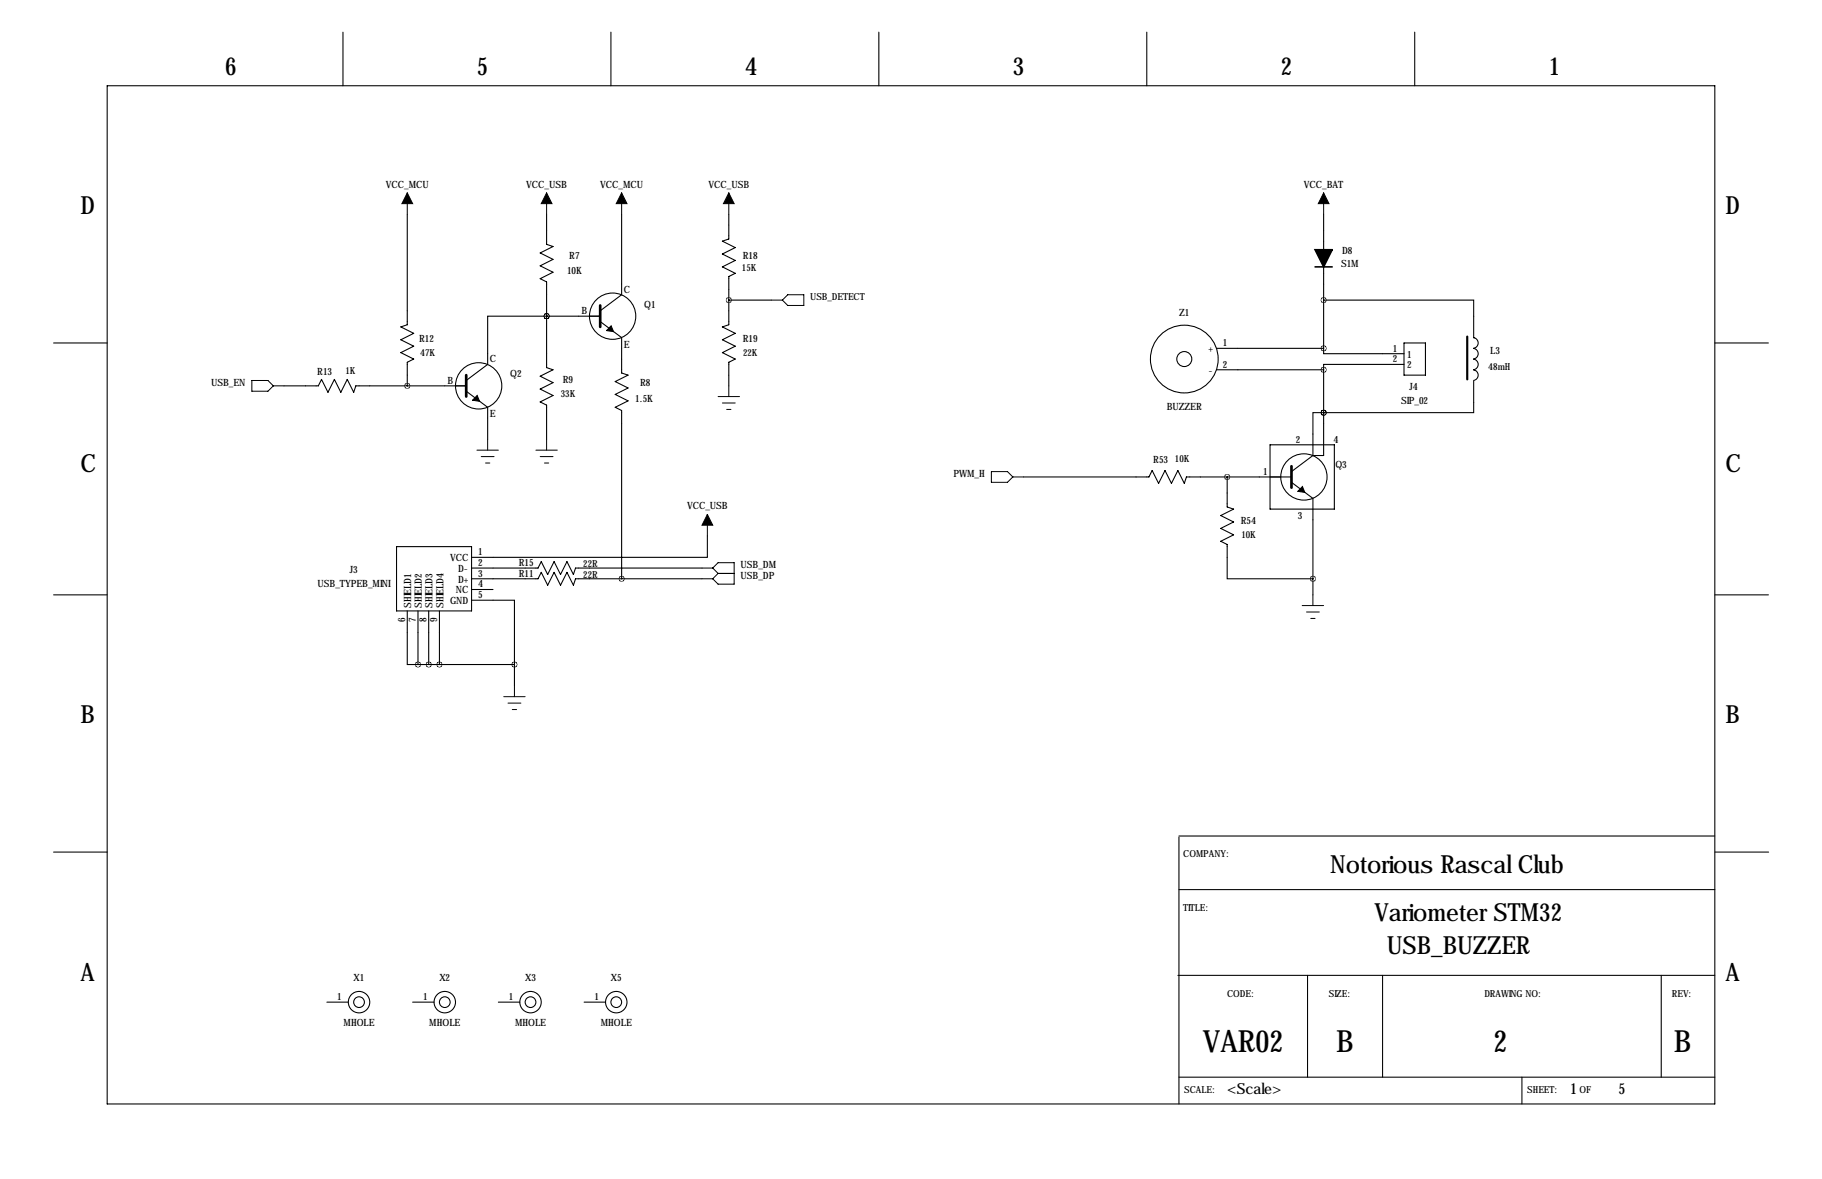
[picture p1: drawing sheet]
<svg xmlns="http://www.w3.org/2000/svg" width="432mm" height="279mm" viewBox="0 0 432 279" stroke-linecap="round" stroke-linejoin="round" font-family="sans-serif">
<g fill="none" stroke="#000" stroke-width=".25">
<path d="M81.3 7.6v12.7M144.8 7.6v12.7M208.3 7.6v12.7M271.8 7.6v12.7M335.3 7.6v12.7M25.4 20.3h381v241.3h-381zM96.5 50.8v26.2l-1.5 .5 3 1.5-3 1.5 3 1.5-3 1.6 3 1.5-1.5 .8v5.5M129.5 50.8v7.1l1.6 .5-3.1 1.5 3.1 1.6-3.1 1.5 3.1 1.5-3.1 1.5 1.5 .8v20.3l1.6 .5-3.1 1.6 3.1 1.5-3.1 1.5 3.1 1.5-3.1 1.5 1.5 .8v8.1M147.3 50.8v19l-5.1 3.9M172.7 50.8v5.8l-1.5 .6 3 1.5-3 1.5 3 1.5-3 1.5 3 1.6-1.5 .7v11.5l-1.5 .5 3 1.5-3 1.5 3 1.5-3 1.6 3 1.5-1.5 .8v5.5M313.7 50.8v8.4M129.5 74.9h-13.9v11.5l-5.1 3.8"/>
<path d="M129.5 74.9h.1M129.5 74.9h12.7M142.2 76.2l5.1 3.8v8.4l1.5 .5-3 1.5 3 1.5-3 1.6 3 1.5-3 1.5 1.5 .8v39.9M172.7 71.1h10.2M313.7 71.1h35.5v8.9M313.7 63.2v19.3M12.7 81.3h12.7M67.3 91.4h8.1l.8-1.5 1.5 3.1 1.5-3.1 1.6 3.1 1.5-3.1 1.5 3.1 .5-1.6h26.2M110.5 92.7l5.1 3.8v7.6M288.3 82.5h25.4M288.3 87.6h25.4M313.7 82.5v1.3h19"/>
<path d="M313.7 97.8h-2.6v10.1M313.7 97.8h.1M313.7 87.6v20.3h-2.6M332.7 86.4h-19v1.2M332.7 81.3h5.1v7.6h-5.1zM349.2 82.5h.1M349.2 80h.1M349.2 87.6h.1M349.2 85.1h.1M349.2 90.3v7.5h-35.5M349.3 82.6a1.27 1.27 0 0 1 1 1.2 1.27 1.27 0 0 1-1.1 1.3M349.3 80a1.27 1.27 0 0 1 1 1.3 1.27 1.27 0 0 1-1.1 1.2"/>
<path d="M349.3 87.6a1.27 1.27 0 0 1 1 1.3 1.27 1.27 0 0 1-1.1 1.3M349.3 85.1a1.27 1.27 0 0 1 1 1.3 1.27 1.27 0 0 1-1.1 1.2M406.4 81.3h12.7M242.6 113h29.7l.7-1.5 1.6 3.1 1.5-3.1 1.5 3.1 1.5-3.1 1.6 3.1 .5-1.6h24.9M290.8 113v7.1l1.6 .6-3.1 1.5 3.1 1.5-3.1 1.5 3.1 1.5-3.1 1.6 1.5 .7v8.2h20.3M301 105.4h15.2v15.3h-15.2zM306.1 114.3l5 3.8v22.9M311.1 107.9l-5 3.9M94 129.5h17.8v15.3h-17.8zM111.8 139.7h5M111.8 137.2h15.7l.8-1.6 1.5 3.1 1.5-3.1 1.5 3.1 1.6-3.1 1.5 3.1 .5-1.5h30M111.8 134.6h15.7l.8-1.5 1.5 3 1.5-3 1.5 3 1.6-3 1.5 3 .5-1.5h30"/>
<path d="M167.6 127v5.1h-55.8M12.7 141h12.7M96.5 144.8v12.7h2.6M99.1 144.8v12.7M99.1 157.5h22.8M101.6 144.8v12.7M104.1 144.8v12.7M111.8 142.2h10.1v15.3M121.9 157.5v5.1M406.4 141h12.7M279.4 198.4v63.2M279.4 198.1h127"/>
<path d="M12.7 201.9h12.7M279.4 210.8h127M406.5 201.9h12.7M77.5 237.5h5M97.8 237.5h5.1M118.1 237.5h5.1M138.4 237.5h5.1M279.1 231.1h127.3M309.9 231.1v24.2M327.7 231.1v24.2M393.7 231.1v24.2M279.4 255.3h127"/>
<path d="M360.7 255.3v6.3"/>
<circle cx="145.2" cy="74.9" r="5.5"/>
<circle cx="113.4" cy="91.4" r="5.5"/>
<circle cx="280.7" cy="85.1" r="8"/>
<circle cx="280.7" cy="85.1" r="1.78"/>
<circle cx="309" cy="113" r="5.5"/>
<circle cx="85.1" cy="237.5" r="1.27"/>
<circle cx="85.1" cy="237.5" r="2.54"/>
<circle cx="105.4" cy="237.5" r="1.27"/>
<circle cx="105.4" cy="237.5" r="2.54"/>
<circle cx="125.7" cy="237.5" r="1.27"/>
<circle cx="125.7" cy="237.5" r="2.54"/>
<circle cx="146" cy="237.5" r="1.27"/>
<circle cx="146.1" cy="237.5" r="2.54"/>
</g>
<path d="M142.2 72.4v5.1M110.5 88.9v5.1M306.1 110.5v5.1" fill="none" stroke="#000" stroke-width=".63"/>
<path d="M144.8 77.2l.6 1.4-1.6-.3zM113.1 93.7l.5 1.4-1.6-.3zM308.7 115.3l.5 1.4-1.6-.3z" fill="#000" stroke="#000" stroke-width=".25"/>
<path d="M347.7 79.8v10.1" fill="none" stroke="#000" stroke-width=".51"/>
<path d="M311.7 63.2h4" fill="none" stroke="#000" stroke-width=".38"/>
<path d="M311.7 59.2h4l-2 4z" fill="#000" stroke="#000" stroke-width=".38"/>
<g fill="none" stroke="#000" stroke-width=".24">
<path d="M96.5 45.7v5.1M129.5 45.7v5.1M147.3 45.7v5.1M172.7 45.7v5.1M313.7 45.7v5.1M182.9 71.1h2.5M185.4 71.1l1.3-1.3h3.8v2.6h-3.8zM59.7 90.2h3.8l1.3 1.2-1.3 1.3h-3.8zM64.8 91.4h2.5M170.2 94h5.1M171.2 95.5h3M172.2 97h1"/>
<path d="M172.7 91.4v2.6M113 106.7h5.1M114 108.2h3.1M115.1 109.7h1M115.6 104.1v2.6M127 106.7h5.1M128 108.2h3.1M129 109.7h1M129.5 104.1v2.6M234.9 111.8h3.9l1.2 1.2-1.2 1.3h-3.9zM240 113h2.6M166.4 134.6h2.5"/>
<path d="M166.4 137.2h2.5M167.6 121.9v5.1M168.9 134.6l1.3 1.3M168.9 134.6l1.3-1.3h3.8v5.1h-3.8l-1.3-1.2M170.2 135.9h3.8M170.2 135.9l-1.3 1.3M308.6 143.5h5.1M309.6 145h3.1M310.6 146.6h1.1M311.1 141v2.5M119.4 165.1h5.1M120.4 166.6h3"/>
<path d="M121.4 168.1h1M121.9 162.6v2.5"/>
</g>
<path d="M96.5 45.7l1.3 2.6h-2.6zM129.5 45.7l1.3 2.6h-2.5zM147.3 45.7l1.3 2.6h-2.6zM172.7 45.7l1.3 2.6h-2.6zM313.7 45.7l1.3 2.6h-2.6zM167.6 121.9l1.3 2.6h-2.5z" fill="#000" stroke="#000" stroke-width=".24"/>
<path d="M121.9 157.5a.05 .05 0 0 0 .1 0 .05 .05 0 0 0-.1 0zM99 157.5a.05 .05 0 0 0 .1 0 .05 .05 0 0 0-.1 0zM104.1 157.5a.05 .05 0 0 0 .1 0 .05 .05 0 0 0-.1 0zM172.7 71.1a.05 .05 0 0 0 .1 0 .05 .05 0 0 0-.1 0zM129.5 74.9a.05 .05 0 0 0 .1 0 .05 .05 0 0 0-.1 0zM129.5 74.9a.05 .05 0 0 0 .1 0 .05 .05 0 0 0-.1 0zM96.5 91.4a.05 .05 0 0 0 .1 0 .05 .05 0 0 0-.1 0zM147.3 137.2a.05 .05 0 0 0 .1 0 .05 .05 0 0 0-.1 0zM313.6 82.6a.05 .05 0 0 0 .1 0 .05 .05 0 0 0-.1 0zM313.6 71.1a.05 .05 0 0 0 .1 0 .05 .05 0 0 0-.1 0zM313.6 97.8a.05 .05 0 0 0 .1 0 .05 .05 0 0 0-.1 0zM313.6 97.8a.05 .05 0 0 0 .1 0 .05 .05 0 0 0-.1 0zM290.8 113a.05 .05 0 0 0 .1 0 .05 .05 0 0 0-.1 0zM311.1 137.2a.05 .05 0 0 0 .1 0 .05 .05 0 0 0-.1 0zM313.6 87.6a.05 .05 0 0 0 .1 0 .05 .05 0 0 0-.1 0z" fill="#000" stroke="#000" stroke-width="1.3"/>
<g font-size="7.3">
<text x="285.1" y="249.2">VAR02</text>
<text x="316.7" y="249.2">B</text>
<text x="353.9" y="249.2">2</text>
<text x="396.7" y="249.2">B</text>
</g>
<g font-size="5.9">
<text x="53.3" y="17.8">6</text>
<text x="113" y="17.8">5</text>
<text x="176.5" y="17.8">4</text>
<text x="240" y="17.8">3</text>
<text x="303.5" y="17.8">2</text>
<text x="367" y="17.8">1</text>
<text x="19" y="50.8">D</text>
<text x="408.9" y="50.8">D</text>
<text x="19" y="111.8">C</text>
<text x="408.9" y="111.8">C</text>
<text x="19" y="171.4">B</text>
<text x="408.9" y="171.4">B</text>
<text x="315.2" y="206.8">Notorious Rascal Club</text>
<text x="325.7" y="218.2">Variometer STM32</text>
<text x="328.7" y="226.1">USB_BUZZER</text>
<text x="19" y="232.4">A</text>
<text x="408.9" y="232.4">A</text>
</g>
<g font-size="3.6">
<text x="290.8" y="259.2">&lt;Scale&gt;</text>
<text x="372.1" y="259.2">1</text>
<text x="383.5" y="259.2">5</text>
</g>
<g font-size="2.4">
<text x="91.4" y="44.4">VCC_MCU</text>
<text x="124.7" y="44.4">VCC_USB</text>
<text x="142.2" y="44.4">VCC_MCU</text>
<text x="167.9" y="44.4">VCC_USB</text>
<text x="309" y="44.4">VCC_BAT</text>
<text x="134.4" y="65">10K</text>
<text x="134.9" y="61.3">R7</text>
<text x="176" y="61.3">R18</text>
<text x="317.8" y="63.3">S1M</text>
<text x="318.1" y="60.3">D8</text>
<text x="147.8" y="69.3">C</text>
<text x="137.8" y="74.4">B</text>
<text x="152.7" y="72.9">Q1</text>
<text x="279.4" y="74.9">Z1</text>
<text x="99.3" y="81.1">R12</text>
<text x="147.8" y="82.4">E</text>
<text x="176" y="81.1">R19</text>
<text x="286.4" y="83.5">+</text>
<text x="289.8" y="82">1</text>
<text x="330.1" y="83.3">1</text>
<text x="353.2" y="83.9">L3</text>
<text x="75.2" y="88.9">R13</text>
<text x="116.1" y="85.9">C</text>
<text x="120.9" y="89.4">Q2</text>
<text x="286.4" y="88.6">-</text>
<text x="289.8" y="87.1">2</text>
<text x="330.1" y="85.9">2</text>
<text x="333.5" y="87.3">2</text>
<text x="333.5" y="84.8">1</text>
<text x="50" y="91.4">USB_EN</text>
<text x="106.1" y="90.9">B</text>
<text x="133.4" y="90.8">R9</text>
<text x="150.5" y="95.2">1.5K</text>
<text x="151.7" y="91.5">R8</text>
<text x="332.1" y="95.8">SIP_02</text>
<text x="334" y="92.5">J4</text>
<text x="116.1" y="98.9">E</text>
<text x="276.5" y="97.1">BUZZER</text>
<text x="307.1" y="104.9">2</text>
<text x="316" y="104.9">4</text>
<text x="226" y="113">PWM_H</text>
<text x="273.3" y="109.7">R53</text>
<text x="299.4" y="112.5">1</text>
<text x="316.5" y="111">Q3</text>
<text x="162.8" y="120.7">VCC_USB</text>
<text x="294.1" y="124.3">R54</text>
<text x="307.6" y="123">3</text>
<text x="113.3" y="131.6">1</text>
<text x="82.9" y="135.9">J3</text>
<text x="106.7" y="133">VCC</text>
<text x="108.6" y="135.6">D-</text>
<text x="113.3" y="136.7">3</text>
<text x="113.3" y="134.1">2</text>
<text x="122.9" y="134.1">R15</text>
<text x="122.9" y="136.7">R11</text>
<text x="175.5" y="134.6">USB_DM</text>
<text x="175.5" y="137.2">USB_DP</text>
<text x="75.3" y="139">USB_TYPEB_MINI</text>
<text x="106.7" y="143.2">GND</text>
<text x="108" y="140.6">NC</text>
<text x="108.6" y="138.1">D+</text>
<text x="113.3" y="141.7">5</text>
<text x="113.3" y="139.2">4</text>
<text x="96" y="147.4" transform="rotate(-90 96 147.4)">6</text>
<text x="97.5" y="144" transform="rotate(-90 97.5 144)">SHIELD1</text>
<text x="98.6" y="147.4" transform="rotate(-90 98.6 147.4)">7</text>
<text x="100" y="144" transform="rotate(-90 100 144)">SHIELD2</text>
<text x="101.1" y="147.4" transform="rotate(-90 101.1 147.4)">8</text>
<text x="102.5" y="144" transform="rotate(-90 102.5 144)">SHIELD3</text>
<text x="103.6" y="147.4" transform="rotate(-90 103.6 147.4)">9</text>
<text x="105.1" y="144" transform="rotate(-90 105.1 144)">SHIELD4</text>
<text x="83.8" y="232.4">X1</text>
<text x="104.1" y="232.4">X2</text>
<text x="124.4" y="232.4">X3</text>
<text x="144.8" y="232.4">X5</text>
<text x="79.9" y="237">1</text>
<text x="100.3" y="237">1</text>
<text x="120.6" y="237">1</text>
<text x="140.9" y="237">1</text>
<text x="81.4" y="243.2">MHOLE</text>
<text x="101.7" y="243.2">MHOLE</text>
<text x="122.1" y="243.2">MHOLE</text>
<text x="142.4" y="243.2">MHOLE</text>
</g>
<g font-size="2.3">
<text x="175.8" y="64.3">15K</text>
<text x="192" y="71.1">USB_DETECT</text>
<text x="81.9" y="88.7">1K</text>
<text x="99.6" y="84.3">47K</text>
<text x="176.1" y="84.3">22K</text>
<text x="352.7" y="87.6">48mH</text>
<text x="132.9" y="94">33K</text>
<text x="278.4" y="109.5">10K</text>
<text x="294.2" y="127.5">10K</text>
<text x="138.2" y="134.4">22R</text>
<text x="138.2" y="136.9">22R</text>
<text x="280.4" y="203.2">COMPANY:</text>
<text x="280.4" y="215.9">TITLE:</text>
<text x="290.8" y="236.2">CODE:</text>
<text x="315" y="236.2">SIZE:</text>
<text x="351.8" y="236.2">DRAWING NO:</text>
<text x="396.2" y="236.2">REV:</text>
<text x="280.7" y="259.1">SCALE:</text>
<text x="361.9" y="259.1">SHEET:</text>
<text x="374.3" y="259.1">OF</text>
</g>
</svg>
